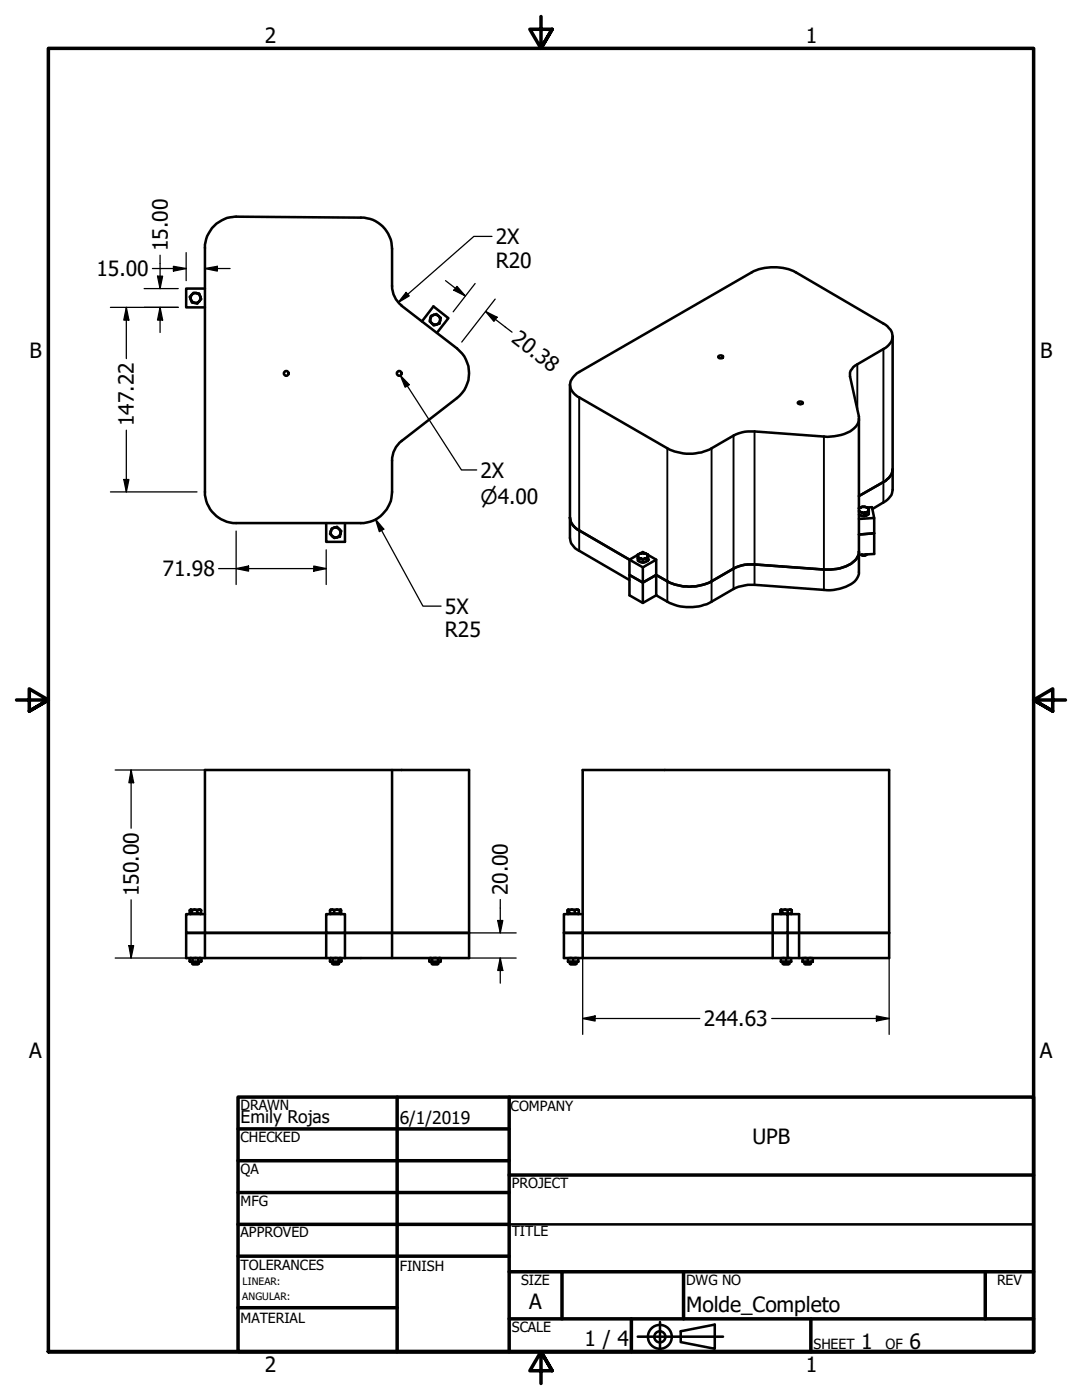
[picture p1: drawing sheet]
<svg xmlns="http://www.w3.org/2000/svg" width="216mm" height="279mm" viewBox="0 0 216 279" stroke-linecap="round" stroke-linejoin="round" font-family="sans-serif">
<!-- layer: Visible (ANSI) -->
<g fill="none" stroke="#000" stroke-width=".51">
<path d="M39.9 59.2l.2 .5-.7 .9-1.1-.2-.2-.6M39.9 59.2l-.1-.6-1.2-.2-.8 .8 .3 .6M39.9 59.1a.98 .98 0 0 0-1.2-.6 .98 .98 0 0 0-.6 1.3M39.9 59.1a.98 .98 0 0 1-.6 1.3 .98 .98 0 0 1-1.2-.6M40.9 57.6h-3.8v3.7h3.8M80.1 61l11.1 8.5a6.3 6.3 0 0 1 0 9.9l-11.1 8.6M80.2 61a5 5 0 0 1-2-3.9v-7.4a6.2 6.2 0 0 0-6.2-6.3l-24.9-.2a6.2 6.2 0 0 0-6.2 6.3v48.7a6.3 6.3 0 0 0 6.2 6.2h24.9a6.3 6.3 0 0 0 6.2-6.2v-6.3a5 5 0 0 1 2-3.9M84.2 64.1l2.3-2.9 3 2.3-2.3 2.9M85.9 63.6l.1-.5 1.1-.4 .8 .7-.2 1.2-1.1 .4-.4-.5M85.9 63.6l-.2 .5 .5 .4M85.9 63.6v.5l.3 .4M85.9 63.6a.98 .98 0 0 1 1.3-.7 .98 .98 0 0 1 .5 1.4 .98 .98 0 0 1-1.5 .2"/>
<path d="M113.7 76.8v30.6a3.2 3.2 0 0 0 1.9 2.5l10 5.9M114.8 74.8l.3-.3 34.9-20.1a10.1 10.1 0 0 1 8.8 0l17.5 10.2a2.86 2.86 0 0 1 1.8 2.9 3.2 3.2 0 0 1-1.8 2.2l-5.2 3a2.52 2.52 0 0 0-1.5 2.4l1.8 8a3.1 3.1 0 0 1-2.4 3.3l-1.2 .4-2.7 .4-14.5-1.1-2 .1-2.2 .7-4.4 2.6a9.6 9.6 0 0 1-8.8 0l-17.6-10.2a2.59 2.59 0 0 1-1.4-3.9zM143.4 71.1l.3-.2 .6 .2a.49 .49 0 0 1-.4 .4 .49 .49 0 0 1-.6-.3zM178.1 67.1v30.6a3.2 3.2 0 0 1-1.8 2.6l-2.2 1.3M159.2 80.3l.2-.2 .7 .2a.48 .48 0 0 1-.4 .4 .48 .48 0 0 1-.5-.4zM171.4 83.6v30.6a3.3 3.3 0 0 1-2.6 2.9l-2.4 .6-1.4 .1-15.8-1.1-2.3 .6-4.9 2.8a9.6 9.6 0 0 1-8.8 0l-2.3-1.3v-4.1M178.1 93.7a3.2 3.2 0 0 1-1.8 2.5l-4.9 2.8M65.1 104.4v3.7h3.7v-3.7M66.2 105.5l1-.3 .9 .8-.3 1.1-1.1 .3-.9-.8zM113.7 103.3a3.2 3.2 0 0 0 1.9 2.6l10 5.8v3l2.7 1.6v4M127.3 110.7l-1.7 1 2.7 1.5M127.3 111.4v.5l1 .4"/>
<path d="M127.4 112l.7 .3 .6-.1 .5-.2M127.6 110.5l.7-.3 .6 .3M127.8 111.4l.5 .2 .5-.2a.64 .64 0 0 1-1 0zM127.8 110.5a.48 .48 0 0 0-.5 .5 .48 .48 0 0 0 .5 .4h-.5M127.8 110.5l-.5 .2v.7M127.8 110.5l.5-.1 .5 .1-.5-.1zM128.3 113.2l2.6-1.5v3l-2.6 1.6zM128.3 111.7v.6l1-.4M128.8 110.5l.5 .2v.7h-.5a.48 .48 0 0 0 .5-.4 .48 .48 0 0 0-.5-.5zM129.3 111.3v.6v-.5M129.3 110.7l1.6 1M129.3 111.6v.1"/>
<path d="M130.9 114.7l2.3 1.3M133.2 116l-2.3-1.3-2.6 1.6-2.7-1.6v4.1l2.7 1.5 2.6-1.5M171.4 110.1a3.8 3.8 0 0 1-3.2 3.1l-1.2 .3-2.6 .2-13.8-1.1-2 .1-1.7 .5-4.9 2.8a9.6 9.6 0 0 1-8.8 0M171.4 101.9l1 .6 .5-.3h-1.5M171.4 102.7l1 .3M171.4 101.4l.4-.2-.4 .3M171.8 101.2h1zM171.9 110.7l.2 .2 .7-.2M172 110.7h.1M172.8 101.2l.5 .2 .1 .3-.4-.4zM172.9 110.7l-.4 .2-.7-.2M173 101.3l1-.1 .4 2.2-3 .2"/>
<path d="M173.1 110.6l-.8 .2-.4-.1M173.2 102.7l-.7 .3h-.5l-.5-.3M173.4 101.7v.4l-.5 .1zM173.4 102.1v.5l-1 .4v-.5M174.4 103.4v3l-3 .3 3-.3v4.2l-3 .1M78.2 153.7v37.5M116.3 153.7h61.1v37.5h-64.9v-5h3.8zM37.8 191.8l.2 .2h2l.2-.2M37.8 191.8l.2 .2 .4-.2 .3 .2 .9-.2 .4 .2 .2-.2M37.8 191.3h2.4M37.8 191.3v.5M38 181.6l2-.1 .1 .2"/>
<path d="M38 182.3v.1M38 191.2l-.2 .1M38.3 181.7v.6M38.4 192.3l.1 .2h1l.1-.2M38.4 192.3h1.2M38.4 191.3v.5M38.4 192v.3M39.4 181.7l.4-.2 .3 .2M39.4 181.7l-.6-.2a.47 .47 0 0 1-.7 0l-.3 .2v.6h1.6M39.4 181.7v.6h.7v-.6M39.6 191.3v.5M39.6 192v.3"/>
<path d="M40 182.3v.1M40 191.2l.2 .1M40.2 191.3v.5M40.9 182.4h-3.8v3.8h3.8v5M65.1 182.4h3.7v3.8h-3.7zM65.1 191.2v-5h-24.2v-32.5h52.7v37.5h-24.8M65.8 181.7v.6h2M65.8 191.8l.2 .2h2l.1-.2M65.8 191.8l.2 .2 .4-.2 .3 .2 .9-.2 .4 .2 .1-.2M65.8 191.3h2.3M65.8 191.3v.5M66 182.3v.1"/>
<path d="M66 191.2l-.2 .1M66.4 192.3l.1 .2h1l.1-.2M66.4 192.3h1.2M66.4 192v.3M66.4 191.3v.5M66.7 181.7v.6M67.6 191.3v.5M67.6 192v.3M67.9 181.6l.2 .1v.6h-.3zM68 181.6l-2-.1-.2 .2 .5-.2 1.5 .2M68 182.3v.1M68 191.2l.1 .1"/>
<path d="M68.1 191.3v.5M68.8 186.2h24.8h-56.5v5h31.7M68.8 186.2v5M85.7 191.8l.2 .2h1.9l.1-.2M85.7 191.8l.1 .2 .4-.2 .4 .2 .8-.2 .4 .2 .1-.2M85.7 191.3h2.2M85.7 191.3v.5M85.9 191.2l-.2 .1M86.2 192l.1 .5h1l.1-.5M86.2 192.3h1.2M86.2 191.3v.5M87.4 191.3v.5"/>
<path d="M87.8 191.2l.1 .1M87.9 191.3v.5M113.3 191.2v.8h2.1v-.8M113.3 191.8l.3 .2 .8-.2 .7 .2 .3-.2M113.3 191.3h2.1M113.3 181.6l2.1-.1 .1 .2M113.3 182.3v.1M113.5 181.7l.6-.2 .6 .2M113.5 181.7l-.1-.2-.2 .2v.6h.3M113.5 181.7v.6h1.2M113.7 192.3l.2 .2h1l.1-.2M113.7 192.3h1.3"/>
<path d="M113.7 192v.3M114.4 191.3v.5M114.7 181.7l.4-.2 .4 .2M114.7 181.7v.6h.8v-.6M115 192v.3M115.4 182.3v.1M116.3 182.4h-3.8v3.8h41.7v5M116.3 191.2v-5h61.1h-20.2v5M155.8 181.6l2.1-.1 .1 .2M155.8 191.2v.8h2.1v-.8M155.8 191.8l.3 .2 .7-.2 .8 .2 .3-.2M155.8 191.3h2.1"/>
<path d="M155.8 182.3v.1M156.1 181.7l.6-.2 .5 .2M156.1 181.7l-.2-.2-.2 .2v.6h.4M156.1 181.7v.6h1.1M156.2 192.3l.1 .2h1.1l.1-.2M156.2 192.3h1.3M156.2 192v.3M156.8 191.3v.5M157.2 182.4v3.8h-3v-3.8h5.2v8.8M157.2 181.7l.4-.2 .4 .2M157.2 181.7v.6h.8v-.6M157.5 192v.3"/>
<path d="M157.9 182.3v.1M160.1 191.2v.8h2.1v-.8M160.1 191.8l.3 .2 .8-.2 .7 .2 .3-.2M160.1 191.3h2.1M160.5 192l.2 .5h1l.1-.5M160.5 192.3h1.3M161.2 191.3v.5"/>
<circle cx="57.1" cy="74.5" r=".48"/>
<circle cx="79.7" cy="74.5" r=".48"/>
<circle cx="67" cy="106.3" r=".98"/>
</g>
<!-- layer: Visible Narrow (ANSI) -->
<path d="M115.6 79.3v30.6M171.1 72.7v8.9M176.3 69.7v30.6M133.2 89.5v30.6M142 89.5v30.6M146.4 86.9v30.6M150.6 86.1v30.6M164.4 87.1v30.6" fill="none" stroke="#000" stroke-width=".38"/>
<!-- layer: Visible (ANSI) -->
<circle cx="129.3" cy="111.7" r=".25" fill="#000"/>
<!-- layer: Border (ANSI) -->
<g fill="none" stroke="#000" stroke-width=".7">
<path d="M107.9 3.3v6.4l-2.2-3.9h4.5l-2.3 3.9 2.3-3.9M3.3 139.7h6.4l-3.9-2.2v4.4l3.9-2.2-3.9 2.2M212.6 139.7h-6.4l3.9-2.2v4.4l-3.9-2.2 3.9 2.2M47.5 218.9h158.7v50.8h-158.7zM79.2 218.9v50.8M101.6 218.9v50.8M47.5 225.3h54.1M47.5 231.6h54.1M47.5 238h54.1M101.6 234.5h104.6M47.5 244.3h54.1M47.5 250.7h54.1"/>
<path d="M101.6 253.8h104.6M112.1 253.8v9.4M136.4 253.8v9.4M196.6 253.8v9.4M9.7 269.7v-260h196.5v260h-196.5h196.5M47.5 261h31.7M101.6 263.2h104.6M110.2 273.6l-2.3-3.9 2.3 3.9h-4.5l2.2-3.9v6.4M126 263.2v6.5M161.8 263.2v6.5"/>
</g>
<!-- layer: Title (ANSI) -->
<g fill="none" stroke="#000" stroke-width=".51">
<path d="M101.6 244.3h104.6M127.3 266.8h17M131.7 263.8v5.6M135.8 265.7l6.8-1.3v4.8l-6.8-1.4z"/>
<circle cx="131.7" cy="266.8" r="2.38"/>
<circle cx="131.7" cy="266.8" r="1.11"/>
</g>
<!-- layer: Dimension (ANSI) -->
<g fill="none" stroke="#000" stroke-width=".25">
<path d="M28.8 57.6h6.8M30.4 53.6h6.7M31.4 55.1h1l-.5 2.5zM31.9 50.9v6.7M34.6 53.1l2.5 .5-2.5 .5zM37.1 50.4v5.6M40.9 53.6l2.5-.5v1zM40.9 53.6h5M81 58.4l.7 .7-2.3 1.3zM88.9 56l3.9 3.1M91.2 57.2l1.6 1.9-2.2-1.2zM94.8 56.6l-4.4 5.6"/>
<path d="M98.2 47.2h-3.6l-15.2 13.2M98.8 59.7l-6.7 8.6M22 61.3h13.6M25.2 61.3l.5 2.6h-1zM25.2 61.3v10.3M31.9 61.3l.5 2.6h-1zM31.9 61.3v5.1M79.9 74.9l1.8 1.9-.9 .5zM79.9 74.9l12.2 18.9h3M96.9 62.2l2.3 1.1-.6 .8zM96.9 62.2l5.3 4.1M22 98.2h17.3"/>
<path d="M24.7 95.7h1l-.5 2.5zM25.2 85.9v12.3M43.6 113.5h21.5M47.1 113.5l2.5-.5v1zM47.1 106v10.6M62.6 113l2.5 .5-2.5 .5zM65.1 109.7v6.9M74.9 103.6l1.7 2-.9 .5zM74.9 103.6l9.5 17.4h3.6M23 153.7h22.5M26.2 153.7l.5 2.5h-1zM26.2 153.7v11.6"/>
<path d="M26.2 179.6v11.6M99.8 179.5v6.7M23 191.2h22.5M25.7 188.7h1l-.5 2.5zM66.7 191.2h36.3M66.7 186.2h36.3M99.3 183.7h1l-.5 2.5zM99.8 191.2l.5 2.5h-1zM99.8 191.2v5M116.3 187.8v18.6M177.4 187.8v18.6M116.3 203.3l2.4-.5v1z"/>
<path d="M116.3 203.3h23.3M154 203.3h23.4M174.9 202.8l2.5 .5-2.5 .5z"/>
</g>
<g fill="#000">
<path d="M31.4 55.1h1l-.5 2.5z" fill-rule="evenodd"/>
<path d="M34.6 53.1l2.5 .5-2.5 .5z" fill-rule="evenodd"/>
<path d="M40.9 53.6l2.5-.5v1z" fill-rule="evenodd"/>
<path d="M81 58.4l.7 .7-2.3 1.3z" fill-rule="evenodd"/>
<path d="M91.2 57.2l1.6 1.9-2.2-1.2z" fill-rule="evenodd"/>
<path d="M25.2 61.3l.5 2.6h-1z" fill-rule="evenodd"/>
<path d="M31.9 61.3l.5 2.6h-1z" fill-rule="evenodd"/>
<path d="M79.9 74.9l1.8 1.9-.9 .5z" fill-rule="evenodd"/>
<path d="M96.9 62.2l2.3 1.1-.6 .8z" fill-rule="evenodd"/>
<path d="M24.7 95.7h1l-.5 2.5z" fill-rule="evenodd"/>
<path d="M47.1 113.5l2.5-.5v1z" fill-rule="evenodd"/>
<path d="M62.6 113l2.5 .5-2.5 .5z" fill-rule="evenodd"/>
<path d="M74.9 103.6l1.7 2-.9 .5z" fill-rule="evenodd"/>
<path d="M26.2 153.7l.5 2.5h-1z" fill-rule="evenodd"/>
<path d="M25.7 188.7h1l-.5 2.5z" fill-rule="evenodd"/>
<path d="M99.3 183.7h1l-.5 2.5z" fill-rule="evenodd"/>
<path d="M99.8 191.2l.5 2.5h-1z" fill-rule="evenodd"/>
<path d="M116.3 203.3l2.4-.5v1z" fill-rule="evenodd"/>
<path d="M174.9 202.8l2.5 .5-2.5 .5z" fill-rule="evenodd"/>
</g>
<g font-size="4.2">
<text x="52.8" y="8.6">2</text>
<text x="160.8" y="8.6">1</text>
<text x="33.5" y="50.1" transform="rotate(-90 33.5 50.1)">15.00</text>
<text x="98.9" y="53.4">R20</text>
<text x="98.9" y="48.7">2X</text>
<text x="19.2" y="55.1">15.00</text>
<text x="5.9" y="71.4">B</text>
<text x="101.9" y="68" transform="rotate(38 101.9 68)">20.38</text>
<text x="207.6" y="71.4">B</text>
<text x="26.7" y="85" transform="rotate(-90 26.7 85)">147.22</text>
<text x="95.9" y="95.3">2X</text>
<text x="32.4" y="115">71.98</text>
<text x="88.8" y="122.5">5X</text>
<text x="88.8" y="127.2">R25</text>
<text x="27.7" y="178.8" transform="rotate(-90 27.7 178.8)">150.00</text>
<text x="101.3" y="178.7" transform="rotate(-90 101.3 178.7)">20.00</text>
<text x="140.5" y="204.8">244.63</text>
<text x="5.8" y="211.1">A</text>
<text x="207.5" y="211.1">A</text>
<text x="150.2" y="228.2">UPB</text>
<text x="105.6" y="261.3">A</text>
<text x="136.9" y="261.9">Molde_Completo</text>
<text x="116.6" y="268.6">1 / 4</text>
<text x="171.8" y="269.2">1</text>
<text x="181.5" y="269.2">6</text>
<text x="52.8" y="273.8">2</text>
<text x="160.8" y="273.8">1</text>
</g>
<text font-size="4" x="95.9" y="100.6">⌀4.00</text>
<g font-size="3.5">
<text x="48" y="224.1">Emily Rojas</text>
<text x="79.8" y="224.2">6/1/2019</text>
</g>
<g font-size="2.8">
<text x="48" y="221.5">DRAWN</text>
<text x="101.9" y="221.7">COMPANY</text>
<text x="48" y="227.9">CHECKED</text>
<text x="48" y="234.3">QA</text>
<text x="102.1" y="237.1">PROJECT</text>
<text x="48" y="240.6">MFG</text>
<text x="48" y="247">APPROVED</text>
<text x="102.1" y="246.7">TITLE</text>
<text x="48" y="253.4">TOLERANCES</text>
<text x="79.8" y="253.6">FINISH</text>
<text x="104" y="256.4">SIZE</text>
<text x="136.9" y="256.4">DWG NO</text>
<text x="198.9" y="256.3">REV</text>
<text x="48" y="264.1">MATERIAL</text>
<text x="102.1" y="265.8">SCALE</text>
<text x="162.3" y="269.2">SHEET</text>
<text x="176.7" y="269.2">OF</text>
</g>
<g font-size="2">
<text x="48.4" y="256.5">LINEAR:</text>
<text x="48.3" y="259.5">ANGULAR:</text>
</g>
</svg>
